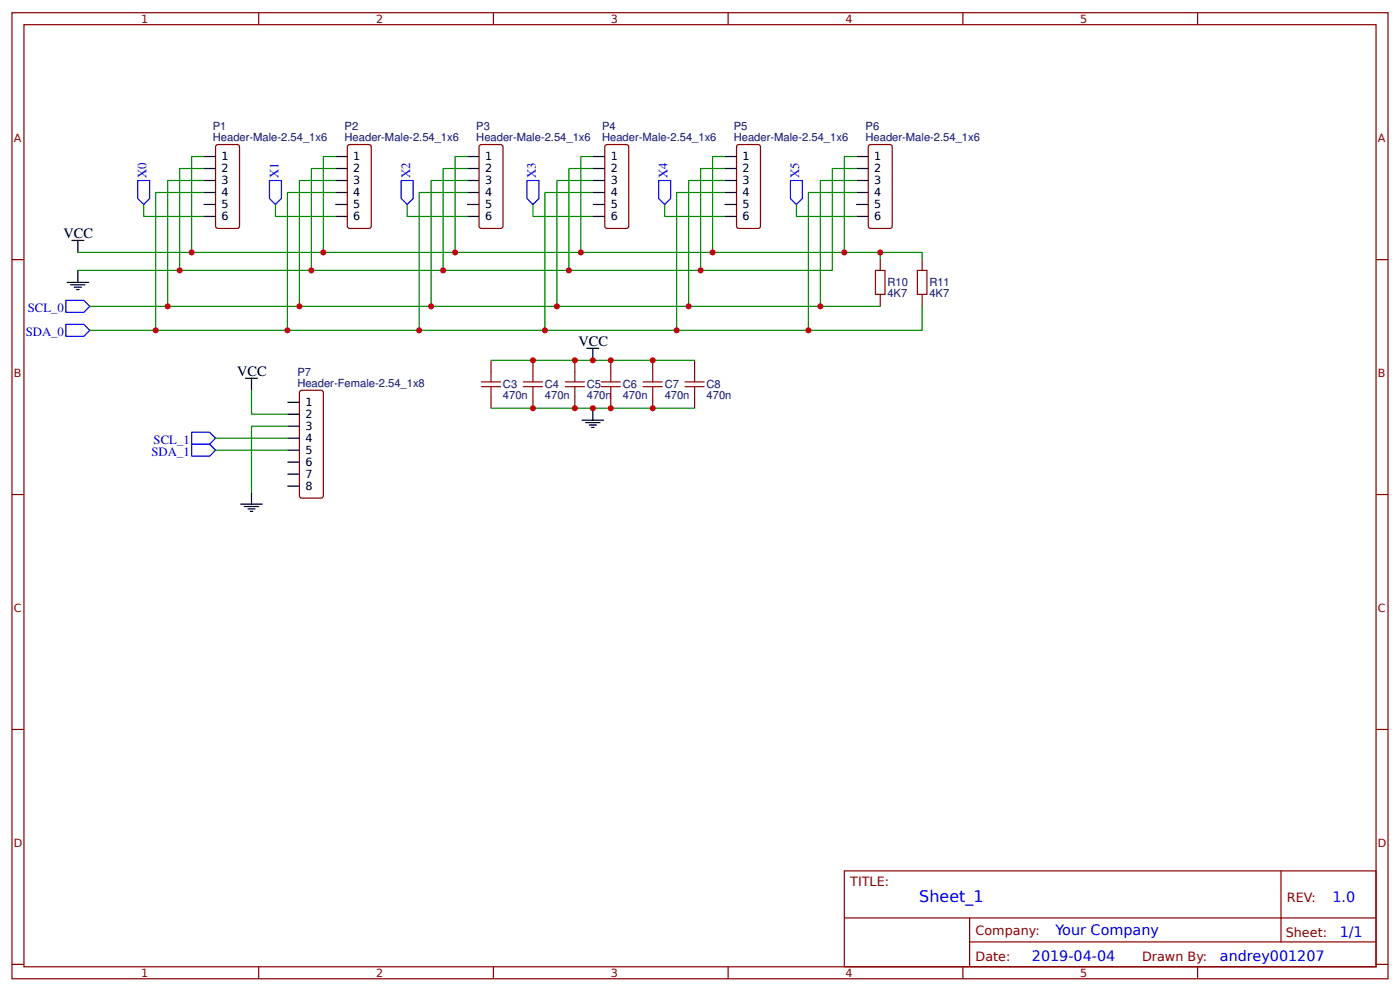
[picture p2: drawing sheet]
<svg xmlns="http://www.w3.org/2000/svg" width="309mm" height="219mm" viewBox="0 0 309 219" stroke-linecap="round" stroke-linejoin="round" font-family="sans-serif">
<g fill="none" stroke="#800" stroke-width=".26">
<path d="M2.6 2.8h304.1v213.3h-304.1zM5.3 5.5h298.7v207.9h-298.7zM57.1 2.8v2.7M109 2.8v2.7M160.9 2.8v2.7M212.7 2.8v2.7M264.6 2.8v2.7M47.7 32.2l.5-.3h4.2l.3 .1 .2 .4v17.5l-.1 .3-.4 .2h-4.2h-.3l-.3-.5zM77 32l4.5-.1 .4 .3 .1 .2v17.5l-.1 .3-.4 .2h-4.2h-.3l-.3-.5v-17.5zM105.9 32.2l.5-.3h4.2l.3 .1 .2 .4v17.5v.3l-.5 .2h-4.2h-.3l-.3-.5zM133.7 32.2l.4-.3h4.3l.2 .1 .3 .4v17.5l-.1 .3-.4 .2h-4.3l-.4-.2-.1-.3zM163 32l4.5-.1 .2 .1 .3 .4v17.5l-.1 .3-.4 .2h-4.3l-.4-.2-.1-.3v-17.5z"/>
<path d="M191.9 32.2l.5-.3h4.2l.4 .3 .1 .2v17.5l-.1 .3-.4 .2h-4.2l-.5-.2-.1-.3zM2.6 57.3h2.7M194.5 57v2.7M203.7 57v2.7M304 57.3h2.7M108.5 79.5v2.7M117.7 79.5v2.7M127 79.5v2.7M134.9 79.5v2.7M144.2 79.5v2.7M153.5 79.5v2.7M194.5 65v2.6"/>
<path d="M203.7 65v2.6M66.4 86.2l4.5-.1 .3 .1 .2 .5v22.7v.3l-.5 .3h-4.2l-.3-.1-.3-.5v-22.7zM108.5 87.5v2.6M117.7 87.5v2.6M127 87.5v2.6M134.9 87.5v2.6M144.2 87.5v2.6M153.5 87.5v2.6M2.6 109.2h2.7M304 109.2h2.7M2.6 161h2.7M304 161h2.7"/>
<path d="M186.5 192.2h117.5v21.2h-117.5zM283 192.3v15.6M2.6 212.9h2.7M57.1 213.4v2.7M109 213.4v2.7M160.9 213.4v2.7M186.6 202.6h117.3M212.7 213.4v2.7M214.2 207.9h89.7M214.2 202.6v10.6M264.6 213.4v2.7M304 212.9h2.7"/>
</g>
<g fill="none" stroke="#000" stroke-width=".26">
<path d="M45 34.6h2.6M45 37.2h2.6M45 39.8h2.6M74.1 34.6h2.6M74.1 37.2h2.6M74.1 39.8h2.6M103.2 34.6h2.6M103.2 37.2h2.6M103.2 39.8h2.6M131 34.6h2.6M131 37.2h2.6M131 39.8h2.6"/>
<path d="M160.1 34.6h2.6M160.1 37.2h2.6M160.1 39.8h2.6M189.2 34.6h2.6M189.2 37.2h2.6M189.2 39.8h2.6M15.9 53.1h2.6M17.2 53.1v2.6M17.2 59.7v2.6M45 42.5h2.6M45 45.1h2.6M45 47.8h2.6"/>
<path d="M74.1 42.5h2.6M74.1 45.1h2.6M74.1 47.8h2.6M103.2 42.5h2.6M103.2 45.1h2.6M103.2 47.8h2.6M131 42.5h2.6M131 45.1h2.6M131 47.8h2.6M160.1 42.5h2.6M160.1 45.1h2.6M160.1 47.8h2.6"/>
<path d="M189.2 42.5h2.6M189.2 45.1h2.6M189.2 47.8h2.6M14.8 62.3h4.8M15.6 62.9h3.2M16.4 63.4h1.6M16.9 63.9h.6M129.6 76.9h2.7M131 76.9v2.6M54.2 83.5h2.7M55.6 83.5v2.6M63.5 88.8h2.6"/>
<path d="M63.5 91.4h2.6M63.5 94.1h2.6M63.5 96.7h2.6M63.5 99.4h2.6M128.6 92.8h4.7M129.4 93.3h3.2M130.2 93.8h1.6M130.7 94.4h.5M131 90.1v2.7M53.2 111.3h4.7M54 111.8h3.1M54.8 112.3h1.6"/>
<path d="M55.3 112.9h.5M55.6 108.6v2.7M63.5 102h2.6M63.5 104.7h2.6M63.5 107.3h2.6"/>
</g>
<g fill="none" stroke="#080" stroke-width=".26">
<path d="M45 34.6h-2.7v21.1M45 37.2h-5.3v22.5M45 39.8h-8v27.8M74.1 34.6h-2.7v21.1M74.1 37.2h-5.3v22.5M74.1 39.8h-8v27.8M103.2 34.6h-2.7v21.1M103.2 37.2h-5.3v22.5M103.2 39.8h-8v27.8M131 34.6h-2.7v21.1M131 37.2h-5.3v22.5M131 39.8h-8v27.8"/>
<path d="M160.1 34.6h-2.7v21.1M160.1 37.2h-5.3v22.5M160.1 39.8h-8v27.8M189.2 37.2h-5.3v22.5h-166.7M189.2 34.6h-2.7v21.1h-169.3M189.2 39.8h-8v27.8h-161.4M31.7 45.1v2.7h13.3M45 42.5h-10.6v30.4M60.9 45.1v2.7h13.2M74.1 42.5h-10.6v30.4M90 45.1v2.7h13.2M103.2 42.5h-10.6v30.4"/>
<path d="M117.7 45.1v2.7h13.3M131 42.5h-10.6v30.4M146.8 45.1v2.7h13.3M160.1 42.5h-10.6v30.4M175.9 45.1v2.7h13.3M186.5 55.7h8v1.3M189.2 42.5h-10.6v30.4h-158.8M194.5 55.7h9.2v1.3M108.5 79.5h45M181.2 67.6h13.3M203.7 67.6v5.3h-25.1M47.6 96.7h15.9"/>
<path d="M47.6 99.4h15.9M55.6 86.1v5.3h7.9M63.5 94.1h-7.9v14.5M108.5 90.1h45"/>
</g>
<path d="M30.4 39.8h2.7v4l-1.4 1.3-1.3-1.3zM59.5 39.8h2.7v4l-1.3 1.3-1.4-1.3zM88.6 39.8h2.7v4l-1.3 1.3-1.4-1.3zM116.4 39.8h2.7v4l-1.4 1.3-1.3-1.3zM145.5 39.8h2.7v4l-1.4 1.3-1.3-1.3zM174.6 39.8h2.7v4l-1.4 1.3-1.3-1.3zM14.6 71.6h3.9l1.3 1.3-1.3 1.3h-3.9zM14.6 66.3h3.9l1.3 1.3-1.3 1.4h-3.9zM42.3 98.1h4l1.3 1.3-1.3 1.3h-4zM42.3 95.4h4l1.3 1.3-1.3 1.4h-4z" fill="none" stroke="#00f" stroke-width=".26"/>
<g fill="none" stroke="#a00000" stroke-width=".26">
<path d="M193.4 59.7h2.1v5.3h-2.1zM202.7 59.7h2.1v5.3h-2.1zM106.4 85.4h4.2M106.4 84.3h4.2M108.5 82.2v2.1M108.5 85.4v2.1M115.6 85.4h4.3M115.6 84.3h4.3M117.7 82.2v2.1M117.7 85.4v2.1M124.9 85.4h4.2M124.9 84.3h4.2"/>
<path d="M127 82.2v2.1M127 85.4v2.1M132.8 85.4h4.3M132.8 84.3h4.3M134.9 82.2v2.1M134.9 85.4v2.1M142.1 85.4h4.2M142.1 84.3h4.2M144.2 82.2v2.1M144.2 85.4v2.1M151.3 85.4h4.3M151.3 84.3h4.3"/>
<path d="M153.5 82.2v2.1M153.5 85.4v2.1"/>
</g>
<g fill="#c00">
<circle cx="194.5" cy="55.7" r=".66"/>
<circle cx="178.6" cy="72.9" r=".66"/>
<circle cx="131" cy="79.5" r=".66"/>
<circle cx="117.7" cy="90.1" r=".66"/>
<circle cx="127" cy="90.1" r=".66"/>
<circle cx="134.9" cy="90.1" r=".66"/>
<circle cx="144.2" cy="90.1" r=".66"/>
<circle cx="34.4" cy="72.9" r=".66"/>
<circle cx="92.6" cy="72.9" r=".66"/>
<circle cx="149.5" cy="72.9" r=".66"/>
<circle cx="152.1" cy="67.6" r=".66"/>
<circle cx="95.3" cy="67.6" r=".66"/>
<circle cx="37" cy="67.6" r=".66"/>
<circle cx="154.8" cy="59.7" r=".66"/>
<circle cx="125.7" cy="59.7" r=".66"/>
<circle cx="97.9" cy="59.7" r=".66"/>
<circle cx="68.8" cy="59.7" r=".66"/>
<circle cx="42.3" cy="55.7" r=".66"/>
<circle cx="39.7" cy="59.7" r=".66"/>
<circle cx="71.4" cy="55.7" r=".66"/>
<circle cx="100.5" cy="55.7" r=".66"/>
<circle cx="128.3" cy="55.7" r=".66"/>
<circle cx="157.4" cy="55.7" r=".66"/>
<circle cx="66.1" cy="67.6" r=".66"/>
<circle cx="123" cy="67.6" r=".66"/>
<circle cx="120.4" cy="72.9" r=".66"/>
<circle cx="63.5" cy="72.9" r=".66"/>
<circle cx="144.2" cy="79.5" r=".66"/>
<circle cx="134.9" cy="79.5" r=".66"/>
<circle cx="127" cy="79.5" r=".66"/>
<circle cx="117.7" cy="79.5" r=".66"/>
<circle cx="131" cy="90.1" r=".66"/>
<circle cx="181.2" cy="67.6" r=".66"/>
<circle cx="186.5" cy="55.7" r=".66"/>
</g>
<text font-size="3.5" fill="#00f" x="203.1" y="199">Sheet_1</text>
<g font-size="3.2">
<text x="14" y="52.5">VCC</text>
<text x="127.8" y="76.4">VCC</text>
<text x="52.4" y="83">VCC</text>
</g>
<g font-size="3.2" fill="#00f">
<text x="294.4" y="199.2">1.0</text>
<text x="233.2" y="206.4">Your Company</text>
<text x="296" y="206.9">1/1</text>
<text x="228" y="212.2">2019-04-04</text>
<text x="269.5" y="212.2">andrey001207</text>
</g>
<g font-size="2.8" fill="#00f">
<text x="32.4" y="39.4" transform="rotate(-90 32.4 39.4)">X0</text>
<text x="61.5" y="39.4" transform="rotate(-90 61.5 39.4)">X1</text>
<text x="90.6" y="39.4" transform="rotate(-90 90.6 39.4)">X2</text>
<text x="118.4" y="39.4" transform="rotate(-90 118.4 39.4)">X3</text>
<text x="147.5" y="39.4" transform="rotate(-90 147.5 39.4)">X4</text>
<text x="176.6" y="39.4" transform="rotate(-90 176.6 39.4)">X5</text>
<text x="6.2" y="69">SCL_0</text>
<text x="5.7" y="74.2">SDA_0</text>
<text x="33.5" y="100.7">SDA_1</text>
<text x="33.9" y="98.1">SCL_1</text>
</g>
<g font-size="2.8" fill="#800">
<text x="187.9" y="195.7">TITLE:</text>
<text x="284.3" y="199.2">REV:</text>
<text x="215.5" y="206.3">Company:</text>
<text x="284.1" y="206.8">Sheet:</text>
<text x="215.5" y="212.1">Date:</text>
<text x="252.3" y="212.2">Drawn By:</text>
</g>
<g font-size="2.5" fill="#800">
<text x="31.2" y="5.1">1</text>
<text x="83.1" y="5.1">2</text>
<text x="134.9" y="5.1">3</text>
<text x="186.8" y="5.1">4</text>
<text x="238.7" y="5.1">5</text>
<text x="3" y="31.4">A</text>
<text x="304.4" y="31.4">A</text>
<text x="3" y="83.2">B</text>
<text x="304.4" y="83.2">B</text>
<text x="3" y="135.1">C</text>
<text x="304.4" y="135.1">C</text>
<text x="3" y="187">D</text>
<text x="304.4" y="187">D</text>
<text x="31.2" y="215.7">1</text>
<text x="83.1" y="215.7">2</text>
<text x="134.9" y="215.7">3</text>
<text x="186.8" y="215.7">4</text>
<text x="238.7" y="215.7">5</text>
</g>
<g font-size="2.5" fill="#000080">
<text x="47" y="28.7">P1</text>
<text x="76.1" y="28.7">P2</text>
<text x="105.2" y="28.7">P3</text>
<text x="133" y="28.7">P4</text>
<text x="162.1" y="28.7">P5</text>
<text x="191.2" y="28.7">P6</text>
<text x="47" y="31.1">Header-Male-2.54_1x6</text>
<text x="76.1" y="31.1">Header-Male-2.54_1x6</text>
<text x="105.2" y="31.1">Header-Male-2.54_1x6</text>
<text x="133" y="31.1">Header-Male-2.54_1x6</text>
<text x="162.1" y="31.1">Header-Male-2.54_1x6</text>
<text x="191.2" y="31.1">Header-Male-2.54_1x6</text>
<text x="196.1" y="65.6">4K7</text>
<text x="196.1" y="63.2">R10</text>
<text x="205.3" y="65.6">4K7</text>
<text x="205.3" y="63.2">R11</text>
<text x="65.7" y="83">P7</text>
<text x="65.7" y="85.4">Header-Female-2.54_1x8</text>
<text x="111.1" y="88">470n</text>
<text x="111.1" y="85.7">C3</text>
<text x="120.4" y="88">470n</text>
<text x="120.4" y="85.7">C4</text>
<text x="129.6" y="88">470n</text>
<text x="129.6" y="85.7">C5</text>
<text x="137.6" y="88">470n</text>
<text x="137.6" y="85.7">C6</text>
<text x="146.8" y="88">470n</text>
<text x="146.8" y="85.7">C7</text>
<text x="156.1" y="88">470n</text>
<text x="156.1" y="85.7">C8</text>
</g>
<g font-size="2.5">
<text x="48.9" y="35.3">1</text>
<text x="78.1" y="35.3">1</text>
<text x="107.2" y="35.3">1</text>
<text x="134.9" y="35.3">1</text>
<text x="164" y="35.3">1</text>
<text x="193.1" y="35.3">1</text>
<text x="48.9" y="38">2</text>
<text x="48.9" y="40.6">3</text>
<text x="78.1" y="38">2</text>
<text x="78.1" y="40.6">3</text>
<text x="107.2" y="38">2</text>
<text x="107.2" y="40.6">3</text>
<text x="134.9" y="38">2</text>
<text x="134.9" y="40.6">3</text>
<text x="164" y="38">2</text>
<text x="164" y="40.6">3</text>
<text x="193.1" y="38">2</text>
<text x="193.1" y="40.6">3</text>
<text x="48.9" y="43.3">4</text>
<text x="48.9" y="45.9">5</text>
<text x="78.1" y="43.3">4</text>
<text x="78.1" y="45.9">5</text>
<text x="107.2" y="43.3">4</text>
<text x="107.2" y="45.9">5</text>
<text x="134.9" y="43.3">4</text>
<text x="134.9" y="45.9">5</text>
<text x="164" y="43.3">4</text>
<text x="164" y="45.9">5</text>
<text x="193.1" y="43.3">4</text>
<text x="193.1" y="45.9">5</text>
<text x="48.9" y="48.6">6</text>
<text x="78.1" y="48.6">6</text>
<text x="107.2" y="48.6">6</text>
<text x="134.9" y="48.6">6</text>
<text x="164" y="48.6">6</text>
<text x="193.1" y="48.6">6</text>
<text x="67.5" y="89.6">1</text>
<text x="67.5" y="92.2">2</text>
<text x="67.5" y="94.9">3</text>
<text x="67.5" y="97.5">4</text>
<text x="67.5" y="100.2">5</text>
<text x="67.5" y="102.8">6</text>
<text x="67.5" y="105.5">7</text>
<text x="67.5" y="108.1">8</text>
</g>
</svg>
